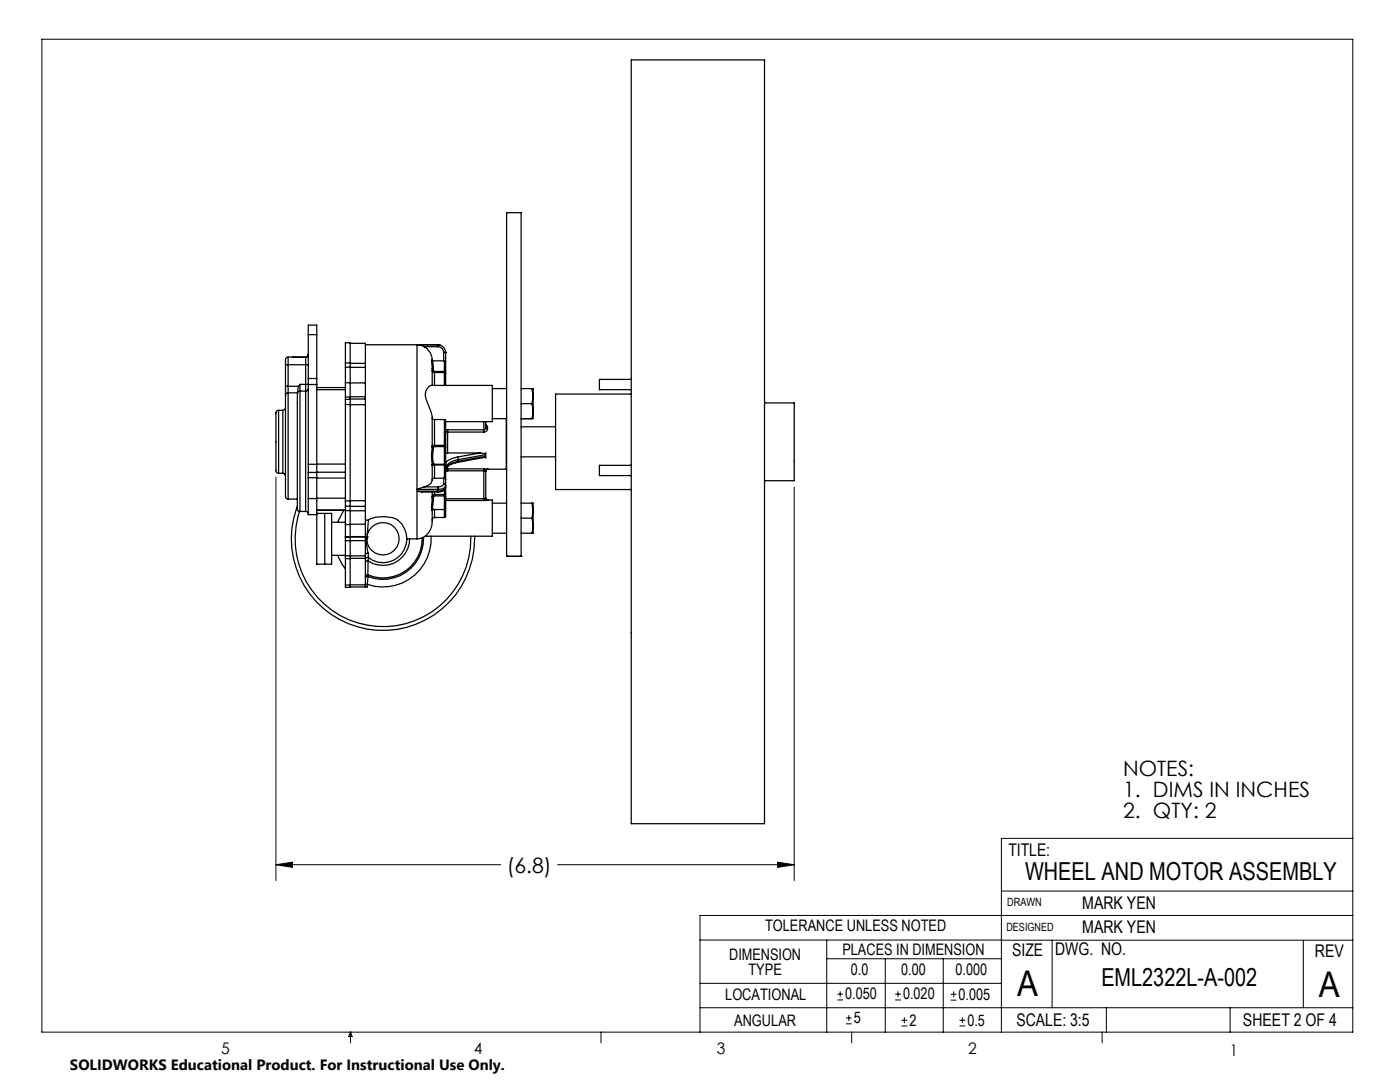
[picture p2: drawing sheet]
<svg xmlns="http://www.w3.org/2000/svg" width="279mm" height="216mm" viewBox="0 0 279 216" stroke-linecap="round" stroke-linejoin="round" font-family="sans-serif">
<g fill="none" stroke="#000" stroke-width=".2">
<path d="M8.4 7.8h261.6v198.2h-261.6zM55.1 95.2v80.5M158.5 97.2v78.5M55.1 172.5l3.2-.5v1.1zM55.1 172.5h44.8M111.3 172.5h47.2M155.2 172l3.3 .5-3.3 .6zM199.8 177.8h70.2M270 167.3h-70.2v38.7M139.7 187.6h60.2M139.7 196.2h60.1M165 187.6v18.4"/>
<path d="M165 191.3h34.8M167.1 199.5h1.1M167.1 198.4h1.1M167.7 197.8v1.1M176.7 191.3v14.7M178.6 199.5h1.2M178.6 198.4h1.2M179.2 197.8v1.1M188.2 191.3v14.7M189.7 199.6h1.2M189.7 198.4h1.2M190.3 197.8v1.2"/>
<path d="M199.8 187.6h70.2M210 187.6v13.5M260.1 187.6v13.5M270 182.7h-130.3v23.3M70 206v2.1M70 206l.3 .8h-.7zM119.9 206v2.1M139.7 201.1h130.3M168.8 204.3h1.2M168.8 203.1h1.2M169.4 202.6v1.1M170 206v2.1"/>
<path d="M179.9 204.7h1.2M179.9 203.6h1.2M180.5 203v1.2M191.5 204.7h1.2M191.5 203.6h1.2M192.1 203v1.2M220 206v2.1M220.8 201.1v4.9M245.5 201.1v4.9"/>
</g>
<path d="M55.1 172.5l3.2-.5v1.1zM155.2 172l3.3 .5-3.3 .6z" fill="#000"/>
<g fill="none" stroke="#000" stroke-width=".25">
<path d="M126 12h26.6v152.4h-26.6zM57 78.8v20a.59 .59 0 0 0 .5 .8M57 77.1h.5M57 77.1v1.7M57 72.8h.5M57 72.8v4.3M57.5 78.4l-.4 .1-.1 .3M57.5 77.1v1.3M57.5 71.3h3.5a.49 .49 0 0 0 .5-.5v.2l-.5 .3M57.5 71.3v1.5M57.5 71.3a.82 .82 0 0 0-.5 1.1v.4M57.5 78.4v21.2"/>
<path d="M57.5 78.4h1.9M57.5 77.1h2.1M57.5 72.8h3.5M57.5 72.8v4.3M58.5 71.3h2.5M59.4 78.4l-.1 22.7a.73 .73 0 0 0 .4 .9l.2 .1M59.4 78.4h.1M59.6 77.1l-.2 1.3M59.9 78l-.5 .4M59.9 76.7v1.3M59.9 78v24.1M59.9 78h1.1"/>
<path d="M59.9 76.7h1.1M59.9 76.7l-.3 .4M61 76.7v1.3M61 76.7h.5M61 72.8h.5M61 71.3v1.5M61 78v24.1M61 72.8v3.9M61.5 76.7v15.9M61.5 77.6a.44 .44 0 0 1-.5 .4M61.5 75.5v1.2M61.5 66.8v-1.9h1.7v1.9"/>
<path d="M61.5 66.8v8.7M61.5 76.7h1.7M61.5 75.5h1.7M61.5 66.8h1.7M63.2 76.7v15.9M63.2 75.5v1.2M63.2 77.8h5.7M63.2 77.3h5.7M63.2 66.8v8.7M68.9 76.4v2.8M68.9 79.7v1M68.9 72.4v.9"/>
<path d="M68.9 72.4v-4h1v4M68.9 72.4h1M68.9 79.2h1M68.9 76.4h1M68.9 73.3h4M68.9 73.3v3.1M68.9 79.2v.5M68.9 79.7h1M69.9 76.4v2.8M69.9 79.7v20.2M69.9 72.4v4M69.9 68.5h3v4"/>
<path d="M69.9 72.5h3M69.9 79.2h3M69.9 76.4h3M69.9 79.2v.5M69.9 79.6h3M72.9 76.4v2.8M72.9 79.6v1.2M72.9 72.5v.8M72.9 68.8h14.5M72.9 73.3v3.1M72.9 79.2v.4M84.7 69.2l-1.5-.4v28.8"/>
<path d="M84.7 69.2a3.1 3.1 0 0 1 1.6 2.7M84.7 69.2h2.7M86.2 71.9l.1 .1M86.3 72.3l-.2-.5 .2 1.8M86.3 73.6v3.3M86.3 73.6h.2M86.4 72l.1 1.6M86.4 72h2.3M86.5 73.9h-.2l.1 .3 .3 .1M86.5 73.9l.2 .2M86.5 73.6v.3M86.7 74.1v.2"/>
<path d="M86.7 74.3v2.6M86.7 74.3h2M86.7 74.1h2M87.4 68.8l.4 .1M87.4 69.2a1.14 1.14 0 0 1 1.1 1.1M87.4 68.8v.4M87.4 68.8a1.6 1.6 0 0 1 1.5 1.5M87.4 68.8h.1M88.5 70.3h.4M88.5 70.3v1.7M88.7 72l.2 .2M88.7 74.3l.2 .2"/>
<path d="M88.7 74.1v.2M88.7 74.3v2.6M88.7 72v2.1M88.9 74.5v2.4M88.9 74.1h-.2M88.9 74.1v.4M88.9 72.2v1.9M88.9 70.3h.1M88.9 70.3v1.9M98.2 77.5h2.9M104 77.5h2.2M106.2 77.5h.2v1.5"/>
<path d="M106.2 77.5l.2 1.5M106.4 79l-.2 1.5M106.4 79v3M126 75.7h-6.4v2.1h6.4M126 78.6h-15.1v19.1h15.1M55.6 81.9a.51 .51 0 0 0-.5 .6v11a.73 .73 0 0 0 .3 .9h.2M55.6 81.9v12.5M55.6 81.9h.8M55.6 94.4h.8M56.4 94.4l.5 .3 .1 .3M56.4 81.9v12.5M57 81.4l-.1 .2-.5 .3"/>
<path d="M57.5 99.6h1.8M61.5 95.3v4.2M61.5 92.6v1.7M61.5 99.5v3.2h1.7M61.5 99.5h1.7M61.5 92.6h1.7M61.5 95.3h1.7M61.5 94.3v1M63.2 95.3v4.2M63.2 92.6v2.7M63.2 99.5v3.2M63.2 99.4h5.7"/>
<path d="M63.2 95.4h5.7M63.2 92.6h5.7M68.9 80.7v19.2M68.9 99.9v1.1M68.9 99.9h1M68.9 80.7l4 .1M68.9 94.2l-7.4 .1M69.9 99.9v1.1M69.9 99.9h3M72.9 80.8v19.1M72.9 99.9v1.1M83.2 98l.9 .2h3.3"/>
<path d="M83.2 98v9.5M83.2 97.6h4.2M83.2 98h4.2M84.7 97.2l-1.5 .4M84.7 97.2h2.7M86.3 89.2l-.2 1.8 .2 1.7M86.3 92.7v2a1.9 1.9 0 0 1-1.6 2.5M86.3 89.2l.2 .2M86.3 83.5l.1 .2h.3M86.3 98.2v1.2M86.3 99.4l-.2 1.3a1.1 1.1 0 0 0 .2 1.1v1a6.1 6.1 0 0 1-.8 3.5l-.6 .7M86.3 99.4h.2"/>
<path d="M86.5 89.4l-.2 1.6 .2 1.5M86.5 92.5l-.2 .2M86.5 92.6h.2M86.5 92.5v.1M86.5 89.2v.2M86.5 92.6l-.2 .3 .4-.1M86.5 99.2v.2M86.5 99.4l-.2 1.7 .1 .5M86.7 95.4l-.3 .1-.1 .2M86.7 89.1l-.2 .1M86.7 88.9l-.4 .1 .2 .2M86.7 88.9v.2"/>
<path d="M86.7 83.7v5.2M86.7 92.6v.2M86.7 92.8v2.6M86.7 98.7a.32 .32 0 0 0-.3 .1 .32 .32 0 0 0-.1 .3l.2 .1M86.7 98.7v.3M86.7 99l-.2 .2M86.7 98.2v.5M86.7 95.4h1.8M86.7 89.1h2M86.7 92.6h2M86.7 83.7h2M86.7 88.9h2"/>
<path d="M86.7 92.8h2M86.7 98.7h2M86.7 99h2M87.4 97.6v.4M87.4 97.2v.4M87.4 98v.2M88.5 96.6a.95 .95 0 0 1-1.1 .6M88.5 96.6l.3 .1 .1 .2M88.5 95.4v1.2M88.5 95.4l.2 .1M88.7 89.1v3.5M88.7 89.1l.2 .2"/>
<path d="M88.7 83.7l.2 .1v5.1M88.7 95.5l.2 .1M88.7 88.9v.2M88.7 88.9h.2M88.7 83.7v5.2M88.7 92.6v.2M88.7 92.8v2.7M88.7 99l.2 .1M88.7 98.7v.3M88.7 97.8v.9M88.7 99v2.7M88.9 97.2a1.25 1.25 0 0 1-1.5 1"/>
<path d="M88.9 84.1h9.3v-7.2h-12.1a2.1 2.1 0 0 0-1 2.9 9.1 9.1 0 0 1 1.2 4.9v4.5M88.9 96.9a1.26 1.26 0 0 1-1.5 .7M88.9 96.9v.3M88.9 97.2a1.3 1.3 0 0 1-1.5 .8M88.9 89.3v3.1M88.9 92.4l-.2 .2M88.9 88.9v.4M88.9 92.7l-.2 .1M88.9 92.4v.3M88.9 92.7v2.9M88.9 98.5l-.2 .2M88.9 97.2v1.3"/>
<path d="M88.9 99.1v2.3M88.9 98.5v.6M88.9 99.9h7.7M88.9 95.6v1.3M88.9 85.7l.4 .1M88.9 86.2h.4M88.9 99.5h7.7M89.3 86.2v4.2M89.3 85.8v.4M89.3 93.6v.3M89.3 93.2v.4M89.3 90.4h-.4"/>
<path d="M89.3 90.4h6.5M89.3 85.8h7.3M89.3 93.6h-.3M89.3 93.6h7.3M89.3 86.2h7.3M89.3 93.9h7.3M89.3 93.9l-.3 .1M91.3 91.2l.1 .5M91.3 91.2l-1.6 .5-.8 .6M91.4 92l-1.4 .5a1.63 1.63 0 0 0-1.1 1.3 2.64 2.64 0 0 1 2.5-1.5M91.4 91.7a2.54 2.54 0 0 0-2.5 1.8M91.4 92v.3"/>
<path d="M91.4 91.7v.3M95.8 90.4l.9 .1 .2 .2M95.8 90.4l-4.5 .8M96.6 93.6h.7M96.6 85.8v.4M96.6 93.9l.3 .1M96.6 93.6v.3M96.6 99.5v.4M96.6 84.1v1.7M96.6 93.9v5.6M96.9 90.7v-.3v1v-.3M96.9 91.1l-.6 .2-4.9 1"/>
<path d="M96.9 90.7l-5.5 1M96.9 91.1l-5.5 .9M96.9 99.4v.2l.4 .2M96.9 85.4l-.3 .4M96.9 85.4l.4 .2M96.9 85.1l.4 .2M96.9 99.4l-.3 .1M96.9 99.4l.1 .2 .3 .2M96.9 84.8l.4 .5M96.9 84.1v1.3M96.9 94v5.4M97.3 93.6l-.3 .2-.1 .2"/>
<path d="M97.3 85.6a.66 .66 0 0 1-.7 .6M97.3 85.3v.3M97.3 99.8h.9v7.2h-13.3M97.3 99.8l-.7 .1M97.3 93.6h.1M97.3 99.8h.1M97.3 93.6h3.8M98.2 83.5h2.9M101 83.5v10.1M104 85.2h6.9M104 91.2h6.9M104 80.5h2.2"/>
<path d="M106.2 80.5l.2 1.5M106.4 82l-.2 1.5M106.4 82v1.5h-2.4M126 92.9h-6.4v2h6.4M152.6 80.4h5.9v15.5h-5.9M59.3 101a18.3 18.3 0 0 0 14.1 24.6 18.3 18.3 0 0 0 21.3-18.6M59.8 102.1a17.5 17.5 0 0 0 14.1 22.7 17.5 17.5 0 0 0 20-17.8M59.9 102.1h1.1M61 102.1a.54 .54 0 0 1 .5 .5M63.2 101.8h5.7M63.2 102.4h3v10.2h-3v-9.9M64.8 102.4v10.2"/>
<path d="M66.2 110.8h2.7M66.2 104.2h2.7M67.4 110.8l.9 1.8 .6 .9M68.7 101.8l-1.3 2.4M68.9 101.9v2.8M68.9 107.1v.1M68.9 107.2v.7M68.9 110.9v.6M68.9 116.7v.5h1v-.5M68.9 101v.9M68.9 104.7v2.4M68.9 107.9v3"/>
<path d="M68.9 111.5v5.2M68.9 104.7h1M68.9 101.9h1M68.9 101h1M68.9 107.1h4M68.9 107.2h1M68.9 107.9h4M68.9 111.5h1M68.9 110.9h4M68.9 116.7h1M69.9 101.9v2.8M69.9 104.7v2.5"/>
<path d="M69.9 107.2v4.3M69.9 101v.9M69.9 111.5v5.2M69.9 104.6h3M69.9 101.9h3M69.9 101h3M69.9 107.1h3M69.9 111.4h3M69.9 116.7h3M69.9 117.1h3M72.9 103.5a.41 .41 0 0 0 .7 .2M72.9 101.9v2.7"/>
<path d="M72.9 106.6h.4M72.9 107.1h.1M72.9 107.1h.4M72.9 107.4l.3 .1M72.9 107.1v.3M72.9 107.4v.5M72.9 107.9h.2M72.9 110.9v.5M72.9 116.7v.4M72.9 116.6h.4M72.9 101v.9M72.9 104.6v2.5"/>
<path d="M72.9 107.9v3M72.9 111.4v5.3M73.1 107.9l.4 2.5M73.2 107.5l-.1 .4M73.3 107.1h.1M73.3 107.1l-.1 .4M73.3 106.6a3.2 3.2 0 0 1 5.2-1.6 3.2 3.2 0 0 1-.7 5.4 3.2 3.2 0 0 1-4.6-2.9M73.3 116.6v.5h-.4M73.3 106.6v.5M73.4 114.7h-.3l-.2 .2M73.4 114.7v.3M73.4 111.9h-.2l-.3 .2"/>
<path d="M73.4 111.9v2.8M73.4 115a.39 .39 0 0 0-.5 .4M73.4 115l-.1 1.6M73.5 110.4l.1 .9M73.5 110.4h-.4l-.2 .2M73.6 103.7a6.6 6.6 0 0 1 5.8 .1 4.8 4.8 0 0 1 .8 6.7 4.8 4.8 0 0 1-6.6 .8M73.6 103.7l-.3 2.9M73.6 111.3a.4 .4 0 0 0-.7 .3M73.6 111.3l-.2 .6M81.2 107.5h2M81.7 107.5a5.3 5.3 0 0 1-8.3 4.4M84.2 107.3a7.8 7.8 0 0 1-10.8 7.4"/>
<path d="M84.5 107.2a8.1 8.1 0 0 1-11.1 7.8M84.9 107l-.8 .4-.9 .1M86 107a9.6 9.6 0 0 1-12.7 9.6M86.7 103.3l-.3 .1-.1 .4M86.7 101.7v1.6M86.7 103.3h2M88.7 101.7h-2.3l-.1 .1M88.7 101.7v1.6M88.9 101.4l-.2 .3M88.9 101.4v.8a.93 .93 0 0 1-.1 1.1h-.1M98.2 100.4h2.9M98.2 106.4h2.9"/>
<path d="M101.1 111h.1M101.1 111h2.9M101.1 111v-68.6h2.9v68.6M104 111h.1M104 100.4h2.2M104 103.4h2.2M106.2 103.4l.2 1.5M106.2 100.4h.2v1.5M106.2 100.4l.2 1.5M106.4 101.9l-.2 1.5M106.4 101.9v3M106.4 104.9l-.2 1.5"/>
<path d="M106.4 104.9v1.5h-2.4"/>
</g>
<g font-size="7.1">
<text x="203" y="198.7">A</text>
<text x="263.2" y="198.9">A</text>
</g>
<g font-size="4.9">
<text x="204.6" y="175.7">WHEEL AND MOTOR ASSEMBLY</text>
<text x="219.8" y="196.7">EML2322L-A-002</text>
</g>
<g font-size="4.2">
<text x="224.2" y="154.8">NOTES:</text>
<text x="224.2" y="158.9">1. DIMS IN INCHES</text>
<text x="224.2" y="163.1">2. QTY: 2</text>
<text x="101.1" y="174.1">(6.8)</text>
</g>
<g font-size="3.5">
<text x="201.2" y="170.7">TITLE:</text>
<text x="216" y="181.4">MARK YEN</text>
<text x="202" y="190.7">SIZE</text>
<text x="210.6" y="190.6">DWG. NO.</text>
<text x="216" y="186.2">MARK YEN</text>
<text x="262.4" y="190.9">REV</text>
<text x="202.9" y="204.6">SCALE: 3:5</text>
<text x="248.1" y="204.6">SHEET 2 OF 4</text>
</g>
<g font-size="3.2">
<text x="152.7" y="185.7">TOLERANCE UNLESS NOTED</text>
<text x="145.5" y="191.5">DIMENSION</text>
<text x="168.1" y="190.5">PLACES IN DIMENSION</text>
<text x="149.4" y="194.6">TYPE</text>
<text x="169.8" y="194.6">0.0</text>
<text x="179.8" y="194.6">0.00</text>
<text x="190.7" y="194.6">0.000</text>
<text x="144.7" y="199.6">LOCATIONAL</text>
<text x="168.7" y="199.4">0.050</text>
<text x="180.2" y="199.4">0.020</text>
<text x="191.3" y="199.5">0.005</text>
<text x="146.5" y="204.6">ANGULAR</text>
<text x="170.4" y="204.2">5</text>
<text x="181.5" y="204.6">2</text>
<text x="193.1" y="204.6">0.5</text>
<text x="44.2" y="210.4">5</text>
<text x="94.6" y="210.3">4</text>
<text x="143.1" y="210.4">3</text>
<text x="193.2" y="210.3">2</text>
<text x="245.4" y="210.6">1</text>
</g>
<text font-size="3" x="14" y="213.5">SOLIDWORKS Educational Product. For Instructional Use Only.</text>
<g font-size="2.3">
<text x="200.8" y="185.7">DESIGNED</text>
<text x="201" y="180.9">DRAWN</text>
</g>
</svg>
